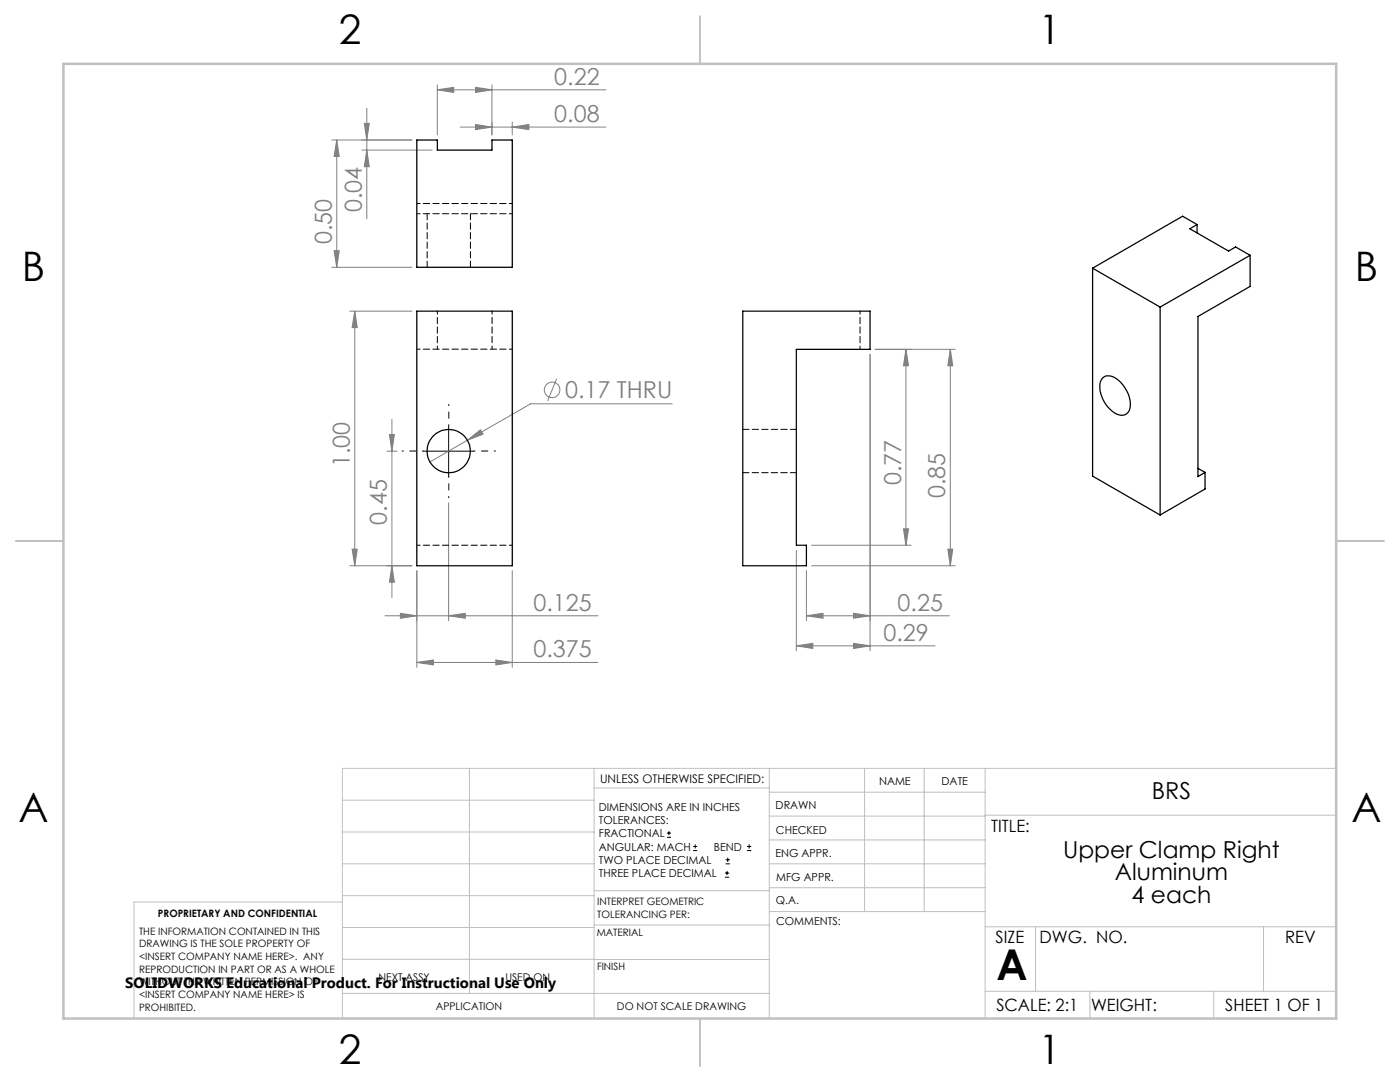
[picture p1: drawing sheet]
<svg xmlns="http://www.w3.org/2000/svg" width="279mm" height="216mm" viewBox="0 0 279 216" stroke-linecap="round" stroke-linejoin="round" font-family="sans-serif">
<g fill="none" stroke="#808080" stroke-width=".2">
<path d="M87.3 17.9l3.3-.5v1.1zM87.3 16.9v10M87.3 17.9h33.6M94.9 17.4l3.3 .5-3.3 .6zM98.2 16.9v10M66.2 27.9h16M67.2 27.9v25.4M67.2 27.9l.5 3.3h-1zM72.2 30h14.1M72.7 24.6h1l-.5 3.3zM73.2 30l.5 3.3h-1zM73.2 21.6v22"/>
<path d="M91.8 25.4h29.1M94.9 24.8l3.3 .6-3.3 .5zM102.2 25.4l3.4-.6v1.1zM102.2 24.3v2.6M66.2 53.3h16M66.7 50h1l-.5 3.3zM69.8 62.1h12.4M70.8 62.1l.5 3.3h-1zM70.8 62.1v50.8M111.1 75.6l-1.8 4.4M173.6 70.7v59.2M174.7 69.7h15.9"/>
<path d="M180.8 69.7l.5 3.3h-1zM180.8 69.7v39.1M189.7 69.7l.4 3.3h-.9zM189.7 69.7v43.2M77.2 90h2M77.7 86.7h1l-.5 3.3zM78.2 83.7v35.5M93.3 87.8l2.6-2 .5 .8zM93.3 87.8l-7.5 4.4M134.2 80.6h-28.3l-12.6 7.2M69.8 112.9h12.4M70.3 109.6h1l-.5 3.3z"/>
<path d="M78.2 112.9l.5 3.3h-1zM83.2 113.9v19.3M89.5 100.3v23.6M102.2 113.9v19.3M158.9 109.8v20.1M160.9 113.9v10M162 112.9h28.6M162 108.8h19.8M180.3 105.5h1l-.5 3.3zM189.2 109.6h.9l-.4 3.3zM76.8 122.9h42.5M79.9 122.4l3.3 .5-3.3 .5z"/>
<path d="M83.2 132.2l3.3-.5v1zM83.2 132.2h36.1M89.5 122.9l3.4-.5v1zM99 131.7l3.2 .5-3.2 .5zM158.9 128.9l3.3-.5v1zM158.9 128.9h27.7M160.9 122.9l3.4-.5v1zM160.9 122.9h28.6M170.4 122.4l3.2 .5-3.2 .5zM170.4 128.4l3.2 .5-3.2 .5z"/>
<circle cx="110.2" cy="77.8" r="1.56"/>
</g>
<g fill="none" stroke="#000" stroke-width=".2">
<path d="M84.6 90h9.9M89.5 85v10M133.1 167.1h.8M133.1 166.2h.8M133.5 165.8v.9M138.3 169.7h.8M138.3 168.9h.8M138.7 168.5v.8M144.7 175h.8M144.7 174.2h.8M144.8 172.4h.9M144.8 171.6h.9"/>
<path d="M145.1 173.8v.8M145.2 171.1v.9M149.1 169.7h.8M149.1 168.9h.8M149.5 168.5v.8"/>
</g>
<path d="M84.6 90h-4.4M89.6 85v-4.3M89.6 95v4.3M94.6 90h4.3" fill="none" stroke="#000" stroke-width=".2" stroke-dasharray="15.2 1.3 1.3 1.3" stroke-dashoffset="15"/>
<g fill="none" stroke="#c0c0c0" stroke-width=".2">
<path d="M68.3 159.7h50.3M93.7 153.3v44.9M118.6 153.3v49.9M118.6 157.2h34.9M153.5 153.3v49.9M153.5 158.1h43.1M172.5 153.3v28.6M184.4 153.3v28.6M196.6 153.3v49.9M266.7 153.3h-198.4v49.9M68.3 178.7h50.3M68.3 172.4h50.3"/>
<path d="M68.3 166h50.3M68.3 180h-41.6v23.2M118.6 177.7h35M153.5 167.6h43.1M153.5 162.8h43.1M153.5 172.4h43.1M153.5 177.1h43.1M196.6 162.7h70.1M68.3 198.2h85.2M68.3 191.4l85.2 .1M68.3 185.1h50.3M118.6 184.6h35"/>
<path d="M153.6 181.9h43M196.6 197.8h70.1M196.6 184.9h70.1M206.7 184.9v12.9M217.5 197.8v5.4M242.2 197.8v5.4M252.2 184.9v12.9"/>
</g>
<path d="M139.7 3.2v9.5M3.1 107.9h9.6M266.7 107.9h9.5M139.7 203.2v9.6" fill="none" stroke="#c0c0c0" stroke-width=".25"/>
<path d="M12.7 12.7h254v190.5h-254z" fill="none" stroke="#c0c0c0" stroke-width=".5"/>
<g fill="#808080">
<path d="M170.4 128.4l3.2 .5-3.2 .5zM158.9 128.9l3.3-.5v1zM102.2 25.4l3.4-.6v1.1zM94.9 24.8l3.3 .6-3.3 .5z"/>
<path d="M83.2 132.2l3.3-.5v1zM99 131.7l3.2 .5-3.2 .5zM93.3 87.8l3.1-1.2-.5-.8zM160.9 122.9l3.4-.5v1zM170.4 122.4l3.2 .5-3.2 .5z"/>
<path d="M87.3 17.9l3.3-.5v1.1zM94.9 17.4l3.3 .5-3.3 .6z"/>
<path d="M89.5 122.9l3.4-.5v1zM79.9 122.4l3.3 .5-3.3 .5z"/>
<path d="M66.7 50h1l-.5 3.3zM67.2 27.9l.5 3.3h-1z"/>
<path d="M70.8 62.1l.5 3.3h-1zM70.3 109.6h1l-.5 3.3zM77.7 86.7h1l-.5 3.3zM78.2 112.9l.5 3.3h-1zM189.7 69.7l.4 3.3h-.9zM189.2 109.6h.9l-.4 3.3zM180.8 69.7l.5 3.3h-1zM180.3 105.5h1l-.5 3.3zM72.7 24.6h1l-.5 3.3zM73.2 30l.5 3.3h-1z"/>
</g>
<g fill="none" stroke="#000" stroke-width=".25">
<path d="M83.2 27.9h4.1v2.1h10.9v-2.1h4v25.4h-19zM218.1 53.5v41.5l13.4 7.8M218.1 53.5l13.4 7.8M238.9 44.8l-2.9-1.7-17.9 10.4M238.9 44.8l-1.4 .8 7.7 4.5 1.4-.8 2.9 1.6M238.9 44.8v1.7M249.5 50.9l-18 10.4M249.5 50.9v6.2l-10.4 6v32l1.4-.8M83.2 62.1h19v50.8h-19zM148.2 62.1h25.4v7.6h-14.7v39.1h2v4.1h-12.7zM220 75.5a2.25 2.25 0 0 1 3.1 .3 5.9 5.9 0 0 1 2.3 6.1 1.82 1.82 0 0 1-2.9 .5 6.1 6.1 0 0 1-2.8-6.4zM231.5 61.3v41.5"/>
<path d="M239.1 93.5l1.4 .8M240.5 94.3v3.3l-9 5.2"/>
<circle cx="89.6" cy="90" r="4.3"/>
</g>
<path d="M83.2 42.6h19.1M83.2 40.6h19.1M83.2 69.7h19.1M87.3 69.7v-7.6M98.2 69.7v-7.6M171.6 69.7v-7.6M83.2 108.8h19.1" fill="none" stroke="#000" stroke-width=".2" stroke-dasharray="1.3 .6" stroke-dashoffset=".6"/>
<path d="M85.2 42.6v10.7M93.9 53.3v-10.7M148.3 94.3h10.6M158.9 85.7h-10.6" fill="none" stroke="#000" stroke-width=".2" stroke-dasharray="1.3 .6" stroke-dashoffset=".1"/>
<text font-size="8.5" x="198.9" y="195.5">A</text>
<g font-size="8.1">
<text x="67.6" y="8.9">2</text>
<text x="207.3" y="8.9">1</text>
<text x="4.4" y="56.2">B</text>
<text x="270.4" y="56.2">B</text>
<text x="3.7" y="164.1">A</text>
<text x="269.7" y="164.1">A</text>
<text x="67.6" y="212.4">2</text>
<text x="207.3" y="212.4">1</text>
</g>
<g font-size="4.7" fill="#808080">
<text x="110.6" y="16.9">0.22</text>
<text x="110.6" y="24.3">0.08</text>
<text x="72.2" y="42.3" transform="rotate(-90 72.2 42.3)">0.04</text>
<text x="66.2" y="48.7" transform="rotate(-90 66.2 48.7)">0.50</text>
<text x="112.8" y="79.5">0.17 THRU</text>
<text x="69.8" y="93.3" transform="rotate(-90 69.8 93.3)">1.00</text>
<text x="179.8" y="96.8" transform="rotate(-90 179.8 96.8)">0.77</text>
<text x="188.7" y="99.4" transform="rotate(-90 188.7 99.4)">0.85</text>
<text x="77.2" y="104.7" transform="rotate(-90 77.2 104.7)">0.45</text>
<text x="106.4" y="121.8">0.125</text>
<text x="179.1" y="121.8">0.25</text>
<text x="106.4" y="131.2">0.375</text>
<text x="176.3" y="127.8">0.29</text>
</g>
<g font-size="4.7">
<text x="229.9" y="159.5">BRS</text>
<text x="212.2" y="171.2">Upper Clamp Right</text>
<text x="222.5" y="175.7">Aluminum</text>
<text x="225.8" y="180.2">4 each</text>
</g>
<g font-size="3.4">
<text x="197.8" y="166">TITLE:</text>
<text x="198.7" y="188.1">SIZE</text>
<text x="207.5" y="188.1">DWG. NO.</text>
<text x="256.5" y="188.2">REV</text>
<text x="198.8" y="201.7">SCALE: 2:1</text>
<text x="217.7" y="201.8">WEIGHT:</text>
<text x="244.5" y="201.7">SHEET 1 OF 1</text>
</g>
<text font-size="3" x="25" y="197.2">SOLIDWORKS Educational Product. For Instructional Use Only</text>
<text font-size="2.4" x="119.8" y="156.2">UNLESS OTHERWISE SPECIFIED:</text>
<g font-size="2.2">
<text x="119.5" y="161.8">DIMENSIONS ARE IN INCHES</text>
<text x="154.8" y="161.4">DRAWN</text>
<text x="175.4" y="156.6">NAME</text>
<text x="187.9" y="156.7">DATE</text>
<text x="119.5" y="164.4">TOLERANCES:</text>
<text x="119.5" y="167.1">FRACTIONAL</text>
<text x="154.9" y="166.3">CHECKED</text>
<text x="119.5" y="169.7">ANGULAR: MACH</text>
<text x="119.5" y="172.4">TWO PLACE DECIMAL</text>
<text x="142.5" y="169.7">BEND</text>
<text x="154.8" y="171">ENG APPR.</text>
<text x="119.5" y="175">THREE PLACE DECIMAL</text>
<text x="154.9" y="175.7">MFG APPR.</text>
<text x="154.9" y="180.4">Q.A.</text>
<text x="154.9" y="184.6">COMMENTS:</text>
</g>
<g font-size="2.1">
<text x="75.5" y="195.7">NEXT ASSY</text>
<text x="100.9" y="195.7">USED ON</text>
<text x="86.9" y="201.5">APPLICATION</text>
<text x="123.1" y="201.6">DO NOT SCALE DRAWING</text>
</g>
<g font-size="2">
<text x="31.5" y="182.9">PROPRIETARY AND CONFIDENTIAL</text>
<text x="119.2" y="180.6">INTERPRET GEOMETRIC</text>
<text x="119.2" y="183.1">TOLERANCING PER:</text>
<text x="27.8" y="186.5">THE INFORMATION CONTAINED IN THIS</text>
<text x="27.8" y="189">DRAWING IS THE SOLE PROPERTY OF</text>
<text x="27.8" y="191.6">&lt;INSERT COMPANY NAME HERE&gt;. ANY</text>
<text x="119.1" y="186.7">MATERIAL</text>
<text x="27.8" y="194.1">REPRODUCTION IN PART OR AS A WHOLE</text>
<text x="27.8" y="196.6">WITHOUT THE WRITTEN PERMISSION OF</text>
<text x="119.1" y="193.5">FINISH</text>
<text x="27.8" y="199.1">&lt;INSERT COMPANY NAME HERE&gt; IS</text>
<text x="27.8" y="201.7">PROHIBITED.</text>
</g>
</svg>
